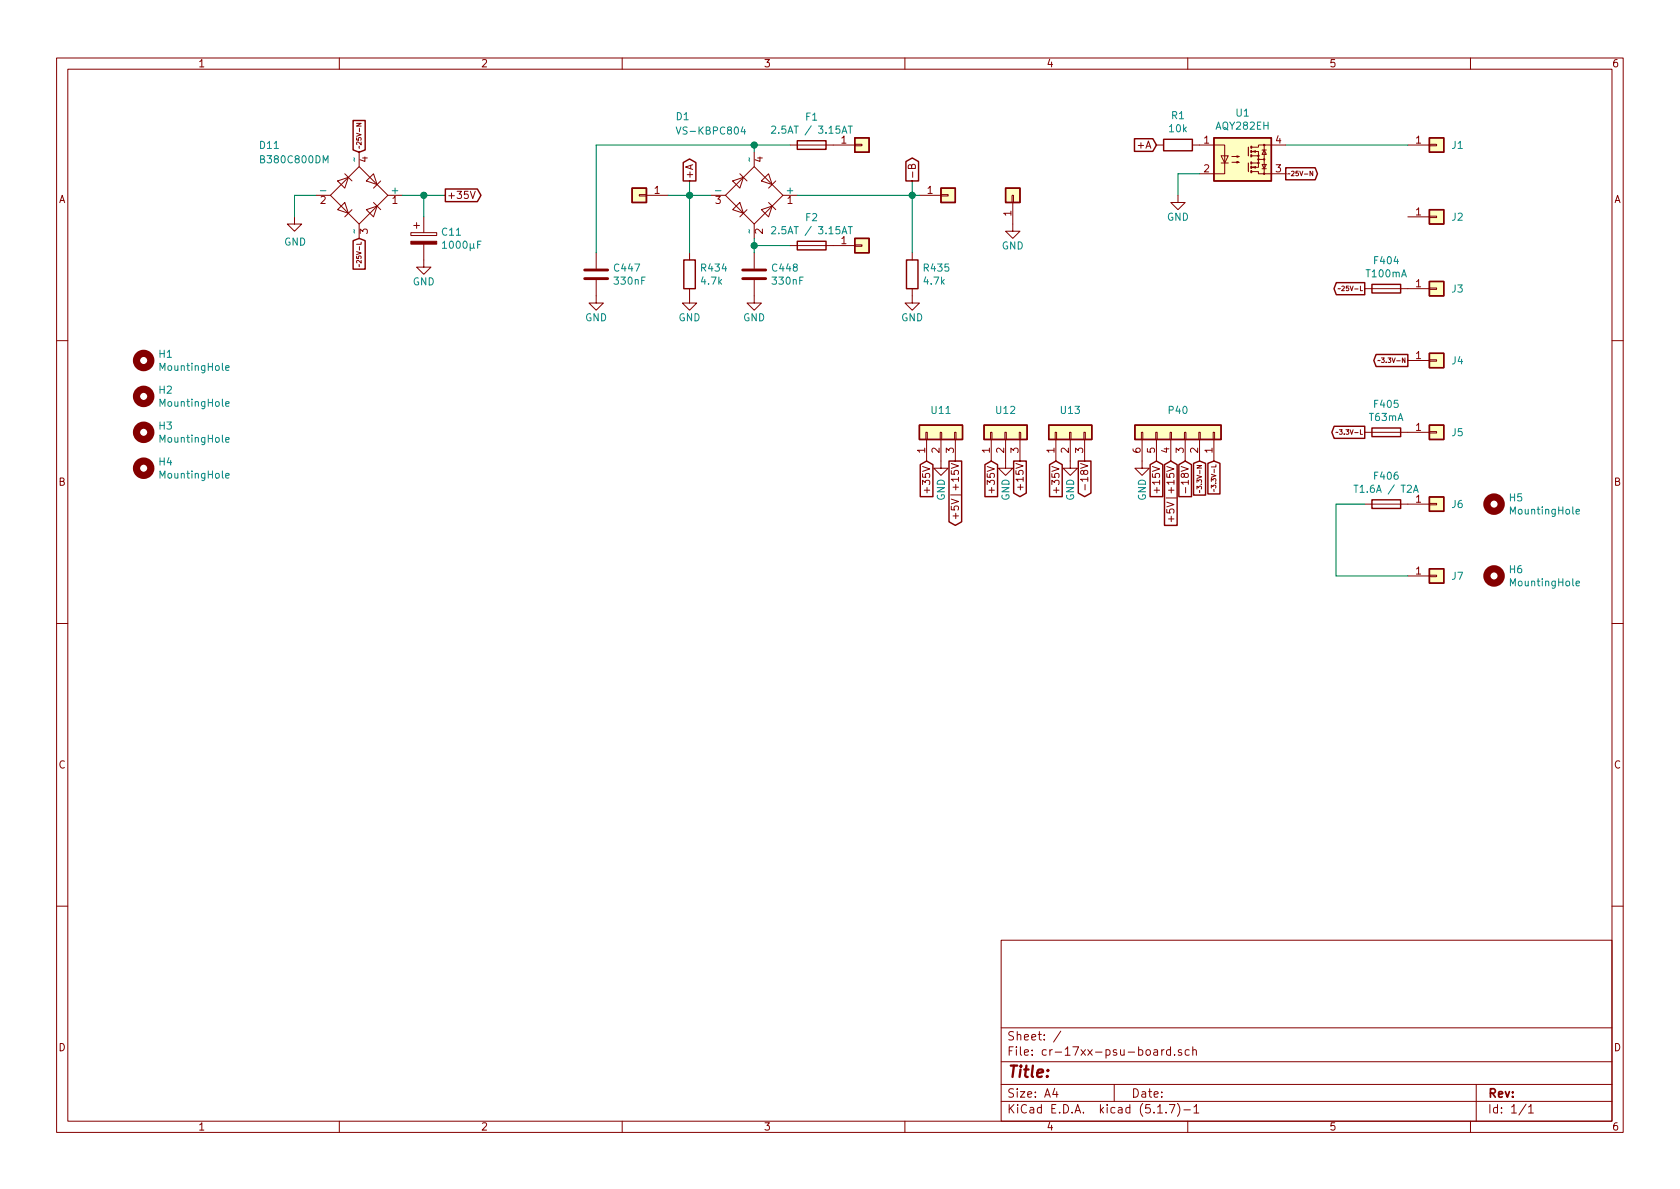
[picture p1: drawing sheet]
EESchema Schematic File Version 4
EELAYER 30 0
EELAYER END
$Descr A4 11693 8268
encoding utf-8
Sheet 1 1
Title ""
Date ""
Rev ""
Comp ""
Comment1 ""
Comment2 ""
Comment3 ""
Comment4 ""
$EndDescr
$Comp
L Mechanical:MountingHole H4
U 1 1
P 1000 3250
F 0 "H4" H 1100 3296 50  0000 L CNN
F 1 "MountingHole" H 1100 3205 50  0000 L CNN
F 2 "Mounting_Holes:MountingHole_4mm" H 1000 3250 50  0001 C CNN
F 3 "~" H 1000 3250 50  0001 C CNN
	1    1000 3250
	1    0    0    -1  
$EndComp
$Comp
L Mechanical:MountingHole H3
U 1 1
P 1000 3000
F 0 "H3" H 1100 3046 50  0000 L CNN
F 1 "MountingHole" H 1100 2955 50  0000 L CNN
F 2 "Mounting_Holes:MountingHole_4mm" H 1000 3000 50  0001 C CNN
F 3 "~" H 1000 3000 50  0001 C CNN
	1    1000 3000
	1    0    0    -1  
$EndComp
$Comp
L Mechanical:MountingHole H2
U 1 1
P 1000 2750
F 0 "H2" H 1100 2796 50  0000 L CNN
F 1 "MountingHole" H 1100 2705 50  0000 L CNN
F 2 "Mounting_Holes:MountingHole_4mm" H 1000 2750 50  0001 C CNN
F 3 "~" H 1000 2750 50  0001 C CNN
	1    1000 2750
	1    0    0    -1  
$EndComp
$Comp
L Mechanical:MountingHole H1
U 1 1
P 1000 2500
F 0 "H1" H 1100 2546 50  0000 L CNN
F 1 "MountingHole" H 1100 2455 50  0000 L CNN
F 2 "Mounting_Holes:MountingHole_4mm" H 1000 2500 50  0001 C CNN
F 3 "~" H 1000 2500 50  0001 C CNN
	1    1000 2500
	1    0    0    -1  
$EndComp
$Comp
L Mechanical:MountingHole H5
U 1 1
P 10400 3500
F 0 "H5" H 10500 3546 50  0000 L CNN
F 1 "MountingHole" H 10500 3455 50  0000 L CNN
F 2 "Mounting_Holes:MountingHole_3mm" H 10400 3500 50  0001 C CNN
F 3 "~" H 10400 3500 50  0001 C CNN
	1    10400 3500
	1    0    0    -1  
$EndComp
$Comp
L Mechanical:MountingHole H6
U 1 1
P 10400 4000
F 0 "H6" H 10500 4046 50  0000 L CNN
F 1 "MountingHole" H 10500 3955 50  0000 L CNN
F 2 "Mounting_Holes:MountingHole_3mm" H 10400 4000 50  0001 C CNN
F 3 "~" H 10400 4000 50  0001 C CNN
	1    10400 4000
	1    0    0    -1  
$EndComp
$Comp
L Connector_Generic:Conn_01x01 J1
U 1 1
P 10000 1000
F 0 "J1" H 10100 1000 50  0000 L CNN
F 1 "Conn_01x01" H 10080 951 50  0001 L CNN
F 2 "Wire_Pads:SolderWirePad_single_1-5mmDrill" H 10000 1000 50  0001 C CNN
F 3 "~" H 10000 1000 50  0001 C CNN
	1    10000 1000
	1    0    0    -1  
$EndComp
$Comp
L Connector_Generic:Conn_01x01 J2
U 1 1
P 10000 1500
F 0 "J2" H 10100 1500 50  0000 L CNN
F 1 "Conn_01x01" H 10080 1451 50  0001 L CNN
F 2 "Wire_Pads:SolderWirePad_single_1-5mmDrill" H 10000 1500 50  0001 C CNN
F 3 "~" H 10000 1500 50  0001 C CNN
	1    10000 1500
	1    0    0    -1  
$EndComp
$Comp
L Connector_Generic:Conn_01x01 J3
U 1 1
P 10000 2000
F 0 "J3" H 10100 2000 50  0000 L CNN
F 1 "Conn_01x01" H 10080 1951 50  0001 L CNN
F 2 "Wire_Pads:SolderWirePad_single_1-5mmDrill" H 10000 2000 50  0001 C CNN
F 3 "~" H 10000 2000 50  0001 C CNN
	1    10000 2000
	1    0    0    -1  
$EndComp
$Comp
L Connector_Generic:Conn_01x01 J4
U 1 1
P 10000 2500
F 0 "J4" H 10100 2500 50  0000 L CNN
F 1 "Conn_01x01" H 10080 2451 50  0001 L CNN
F 2 "Wire_Pads:SolderWirePad_single_1-5mmDrill" H 10000 2500 50  0001 C CNN
F 3 "~" H 10000 2500 50  0001 C CNN
	1    10000 2500
	1    0    0    -1  
$EndComp
$Comp
L Connector_Generic:Conn_01x01 J5
U 1 1
P 10000 3000
F 0 "J5" H 10100 3000 50  0000 L CNN
F 1 "Conn_01x01" H 10080 2951 50  0001 L CNN
F 2 "Wire_Pads:SolderWirePad_single_1-5mmDrill" H 10000 3000 50  0001 C CNN
F 3 "~" H 10000 3000 50  0001 C CNN
	1    10000 3000
	1    0    0    -1  
$EndComp
$Comp
L Connector_Generic:Conn_01x01 J6
U 1 1
P 10000 3500
F 0 "J6" H 10100 3500 50  0000 L CNN
F 1 "Conn_01x01" H 10080 3451 50  0001 L CNN
F 2 "Wire_Pads:SolderWirePad_single_1-5mmDrill" H 10000 3500 50  0001 C CNN
F 3 "~" H 10000 3500 50  0001 C CNN
	1    10000 3500
	1    0    0    -1  
$EndComp
$Comp
L Connector_Generic:Conn_01x01 J7
U 1 1
P 10000 4000
F 0 "J7" H 10100 4000 50  0000 L CNN
F 1 "Conn_01x01" H 10080 3951 50  0001 L CNN
F 2 "Wire_Pads:SolderWirePad_single_1-5mmDrill" H 10000 4000 50  0001 C CNN
F 3 "~" H 10000 4000 50  0001 C CNN
	1    10000 4000
	1    0    0    -1  
$EndComp
$Comp
L Connector_Generic:Conn_01x01 J8
U 1 1
P 7050 1350
F 0 "J8" H 7130 1392 50  0001 L CNN
F 1 "Conn_01x01" H 7130 1301 50  0001 L CNN
F 2 "Wire_Pads:SolderWirePad_single_1-5mmDrill" H 7050 1350 50  0001 C CNN
F 3 "~" H 7050 1350 50  0001 C CNN
	1    7050 1350
	0    -1   -1   0   
$EndComp
$Comp
L Device:Fuse F405
U 1 1
P 9650 3000
F 0 "F405" V 9453 3000 50  0000 C CNN
F 1 "T63mA" V 9544 3000 50  0000 C CNN
F 2 "Fuse_Holders_and_Fuses:Fuseholder5x20_horiz_open_inline_Type-I" V 9580 3000 50  0001 C CNN
F 3 "~" H 9650 3000 50  0001 C CNN
	1    9650 3000
	0    -1   1    0   
$EndComp
$Comp
L Device:Fuse F404
U 1 1
P 9650 2000
F 0 "F404" V 9453 2000 50  0000 C CNN
F 1 "T100mA" V 9544 2000 50  0000 C CNN
F 2 "Fuse_Holders_and_Fuses:Fuseholder5x20_horiz_open_inline_Type-I" V 9580 2000 50  0001 C CNN
F 3 "~" H 9650 2000 50  0001 C CNN
	1    9650 2000
	0    -1   1    0   
$EndComp
$Comp
L Connector_Generic:Conn_01x06 P40
U 1 1
P 8250 3000
F 0 "P40" V 8400 2950 50  0000 C CNN
F 1 "Conn_01x06" H 8330 2901 50  0001 L CNN
F 2 "dual_cr1750_power-supply:Conn_01x06" H 8250 3000 50  0001 C CNN
F 3 "~" H 8250 3000 50  0001 C CNN
	1    8250 3000
	0    1    -1   0   
$EndComp
Text GLabel 9500 3000 0    32   Output ~ 0
~~3.3V-L
$Comp
L power:GND #PWR0101
U 1 1
P 7950 3200
F 0 "#PWR0101" H 7950 2950 50  0001 C CNN
F 1 "GND" V 7950 3000 50  0000 C CNN
F 2 "" H 7950 3200 50  0001 C CNN
F 3 "" H 7950 3200 50  0001 C CNN
	1    7950 3200
	1    0    0    -1  
$EndComp
$Comp
L Device:Fuse F406
U 1 1
P 9650 3500
F 0 "F406" V 9453 3500 50  0000 C CNN
F 1 "T1.6A / T2A" V 9544 3500 50  0000 C CNN
F 2 "Fuse_Holders_and_Fuses:Fuseholder5x20_horiz_open_inline_Type-I" V 9580 3500 50  0001 C CNN
F 3 "~" H 9650 3500 50  0001 C CNN
	1    9650 3500
	0    -1   1    0   
$EndComp
Wire Wire Line
	9500 3500 9300 3500
$Comp
L Connector_Generic:Conn_01x01 J9
U 1 1
P 4450 1350
F 0 "J9" H 4368 1217 50  0001 C CNN
F 1 "Conn_01x01" H 4368 1216 50  0001 C CNN
F 2 "Wire_Pads:SolderWirePad_single_1-5mmDrill" H 4450 1350 50  0001 C CNN
F 3 "~" H 4450 1350 50  0001 C CNN
	1    4450 1350
	-1   0    0    1   
$EndComp
$Comp
L Connector_Generic:Conn_01x01 J11
U 1 1
P 6000 1700
F 0 "J11" H 6080 1696 50  0001 L CNN
F 1 "Conn_01x01" H 6080 1651 50  0001 L CNN
F 2 "Wire_Pads:SolderWirePad_single_1-5mmDrill" H 6000 1700 50  0001 C CNN
F 3 "~" H 6000 1700 50  0001 C CNN
	1    6000 1700
	1    0    0    -1  
$EndComp
$Comp
L Connector_Generic:Conn_01x01 J10
U 1 1
P 6000 1000
F 0 "J10" H 6080 996 50  0001 L CNN
F 1 "Conn_01x01" H 6080 951 50  0001 L CNN
F 2 "Wire_Pads:SolderWirePad_single_1-5mmDrill" H 6000 1000 50  0001 C CNN
F 3 "~" H 6000 1000 50  0001 C CNN
	1    6000 1000
	1    0    0    -1  
$EndComp
$Comp
L Connector_Generic:Conn_01x01 J12
U 1 1
P 6600 1350
F 0 "J12" H 6680 1346 50  0001 L CNN
F 1 "Conn_01x01" H 6680 1301 50  0001 L CNN
F 2 "Wire_Pads:SolderWirePad_single_1-5mmDrill" H 6600 1350 50  0001 C CNN
F 3 "~" H 6600 1350 50  0001 C CNN
	1    6600 1350
	1    0    0    -1  
$EndComp
$Comp
L power:GND #PWR0110
U 1 1
P 2950 1800
F 0 "#PWR0110" H 2950 1550 50  0001 C CNN
F 1 "GND" H 2950 1650 50  0000 C CNN
F 2 "" H 2950 1800 50  0001 C CNN
F 3 "" H 2950 1800 50  0001 C CNN
	1    2950 1800
	1    0    0    -1  
$EndComp
Wire Wire Line
	2800 1350 2950 1350
Wire Wire Line
	2950 1500 2950 1350
$Comp
L Device:CP C11
U 1 1
P 2950 1650
F 0 "C11" H 3068 1696 50  0000 L CNN
F 1 "1000µF" H 3068 1605 50  0000 L CNN
F 2 "Capacitors_THT:CP_Radial_D16.0mm_P7.50mm" H 2988 1500 50  0001 C CNN
F 3 "~" H 2950 1650 50  0001 C CNN
	1    2950 1650
	1    0    0    -1  
$EndComp
$Comp
L power:GND #PWR0128
U 1 1
P 5250 2050
F 0 "#PWR0128" H 5250 1800 50  0001 C CNN
F 1 "GND" H 5250 1900 50  0000 C CNN
F 2 "" H 5250 2050 50  0001 C CNN
F 3 "" H 5250 2050 50  0001 C CNN
	1    5250 2050
	1    0    0    -1  
$EndComp
$Comp
L Device:C C448
U 1 1
P 5250 1900
F 0 "C448" H 5365 1946 50  0000 L CNN
F 1 "330nF" H 5365 1855 50  0000 L CNN
F 2 "Capacitors_THT:C_Rect_L11.0mm_W5.1mm_P10.00mm_MKT" H 5288 1750 50  0001 C CNN
F 3 "~" H 5250 1900 50  0001 C CNN
	1    5250 1900
	1    0    0    -1  
$EndComp
$Comp
L Device:C C447
U 1 1
P 4150 1900
F 0 "C447" H 4265 1946 50  0000 L CNN
F 1 "330nF" H 4265 1855 50  0000 L CNN
F 2 "Capacitors_THT:C_Rect_L11.0mm_W5.1mm_P10.00mm_MKT" H 4188 1750 50  0001 C CNN
F 3 "~" H 4150 1900 50  0001 C CNN
	1    4150 1900
	1    0    0    -1  
$EndComp
$Comp
L power:GND #PWR0129
U 1 1
P 4150 2050
F 0 "#PWR0129" H 4150 1800 50  0001 C CNN
F 1 "GND" H 4150 1900 50  0000 C CNN
F 2 "" H 4150 2050 50  0001 C CNN
F 3 "" H 4150 2050 50  0001 C CNN
	1    4150 2050
	1    0    0    -1  
$EndComp
Wire Wire Line
	4150 1750 4150 1000
Wire Wire Line
	5250 1050 5250 1000
$Comp
L Device:R R434
U 1 1
P 4800 1900
F 0 "R434" H 4870 1946 50  0000 L CNN
F 1 "4.7k" H 4870 1855 50  0000 L CNN
F 2 "Resistors_THT:R_Axial_DIN0614_L14.3mm_D5.7mm_P20.32mm_Horizontal" V 4730 1900 50  0001 C CNN
F 3 "~" H 4800 1900 50  0001 C CNN
	1    4800 1900
	1    0    0    -1  
$EndComp
$Comp
L power:GND #PWR0130
U 1 1
P 4800 2050
F 0 "#PWR0130" H 4800 1800 50  0001 C CNN
F 1 "GND" H 4800 1900 50  0000 C CNN
F 2 "" H 4800 2050 50  0001 C CNN
F 3 "" H 4800 2050 50  0001 C CNN
	1    4800 2050
	1    0    0    -1  
$EndComp
Wire Wire Line
	4800 1750 4800 1350
Connection ~ 4800 1350
$Comp
L Device:R R435
U 1 1
P 6350 1900
F 0 "R435" H 6420 1946 50  0000 L CNN
F 1 "4.7k" H 6420 1855 50  0000 L CNN
F 2 "Resistors_THT:R_Axial_DIN0614_L14.3mm_D5.7mm_P20.32mm_Horizontal" V 6280 1900 50  0001 C CNN
F 3 "~" H 6350 1900 50  0001 C CNN
	1    6350 1900
	1    0    0    -1  
$EndComp
$Comp
L power:GND #PWR0131
U 1 1
P 6350 2050
F 0 "#PWR0131" H 6350 1800 50  0001 C CNN
F 1 "GND" H 6350 1900 50  0000 C CNN
F 2 "" H 6350 2050 50  0001 C CNN
F 3 "" H 6350 2050 50  0001 C CNN
	1    6350 2050
	1    0    0    -1  
$EndComp
Wire Wire Line
	6350 1750 6350 1350
Connection ~ 6350 1350
Wire Wire Line
	6400 1350 6350 1350
$Comp
L power:GND #PWR0132
U 1 1
P 7050 1550
F 0 "#PWR0132" H 7050 1300 50  0001 C CNN
F 1 "GND" H 7050 1400 50  0000 C CNN
F 2 "" H 7050 1550 50  0001 C CNN
F 3 "" H 7050 1550 50  0001 C CNN
	1    7050 1550
	1    0    0    -1  
$EndComp
$Comp
L Device:Fuse F2
U 1 1
P 5650 1700
F 0 "F2" V 5453 1700 50  0000 C CNN
F 1 "2.5AT / 3.15AT" V 5544 1700 50  0000 C CNN
F 2 "Fuse_Holders_and_Fuses:Fuseholder5x20_horiz_open_inline_Type-I" V 5580 1700 50  0001 C CNN
F 3 "~" H 5650 1700 50  0001 C CNN
	1    5650 1700
	0    -1   1    0   
$EndComp
Wire Wire Line
	5250 1650 5250 1700
Connection ~ 5250 1700
Wire Wire Line
	5250 1700 5250 1750
Wire Wire Line
	5250 1700 5500 1700
$Comp
L Device:Fuse F1
U 1 1
P 5650 1000
F 0 "F1" V 5453 1000 50  0000 C CNN
F 1 "2.5AT / 3.15AT" V 5544 1000 50  0000 C CNN
F 2 "Fuse_Holders_and_Fuses:Fuseholder5x20_horiz_open_inline_Type-I" V 5580 1000 50  0001 C CNN
F 3 "~" H 5650 1000 50  0001 C CNN
	1    5650 1000
	0    -1   1    0   
$EndComp
Wire Wire Line
	5250 1000 5500 1000
Wire Wire Line
	5550 1350 6350 1350
$Comp
L Connector_Generic:Conn_01x03 U11
U 1 1
P 6550 3000
F 0 "U11" V 6700 3000 50  0000 C CNN
F 1 "LM7815_TO220" H 6550 3151 50  0001 C CNN
F 2 "TO_SOT_Packages_THT:TO-220-3_Vertical" H 6550 3225 50  0001 C CIN
F 3 "https://www.onsemi.cn/PowerSolutions/document/MC7800-D.PDF" H 6550 2950 50  0001 C CNN
	1    6550 3000
	0    -1   -1   0   
$EndComp
$Comp
L Connector_Generic:Conn_01x03 U12
U 1 1
P 7000 3000
F 0 "U12" V 7150 3000 50  0000 C CNN
F 1 "LM7815_TO220" H 7000 3151 50  0001 C CNN
F 2 "TO_SOT_Packages_THT:TO-220-3_Vertical" H 7000 3225 50  0001 C CIN
F 3 "https://www.onsemi.cn/PowerSolutions/document/MC7800-D.PDF" H 7000 2950 50  0001 C CNN
	1    7000 3000
	0    -1   -1   0   
$EndComp
$Comp
L power:GND #PWR0111
U 1 1
P 6550 3200
F 0 "#PWR0111" H 6550 2950 50  0001 C CNN
F 1 "GND" V 6550 3000 50  0000 C CNN
F 2 "" H 6550 3200 50  0001 C CNN
F 3 "" H 6550 3200 50  0001 C CNN
	1    6550 3200
	1    0    0    -1  
$EndComp
$Comp
L power:GND #PWR0112
U 1 1
P 7000 3200
F 0 "#PWR0112" H 7000 2950 50  0001 C CNN
F 1 "GND" V 7000 3000 50  0000 C CNN
F 2 "" H 7000 3200 50  0001 C CNN
F 3 "" H 7000 3200 50  0001 C CNN
	1    7000 3200
	1    0    0    -1  
$EndComp
$Comp
L Relay_SolidState:ASSR-1218 U1
U 1 1
P 8650 1100
F 0 "U1" H 8650 1425 50  0000 C CNN
F 1 "AQY282EH" H 8650 1334 50  0000 C CNN
F 2 "Housings_DIP:DIP-4_W7.62mm" H 8450 900 50  0001 L CIN
F 3 "https://docs.broadcom.com/docs/AV02-0173EN" H 8650 1100 50  0001 L CNN
	1    8650 1100
	1    0    0    -1  
$EndComp
$Comp
L Device:R R1
U 1 1
P 8200 1000
F 0 "R1" V 7993 1000 50  0000 C CNN
F 1 "10k" V 8084 1000 50  0000 C CNN
F 2 "Resistors_THT:R_Axial_DIN0207_L6.3mm_D2.5mm_P10.16mm_Horizontal" V 8130 1000 50  0001 C CNN
F 3 "~" H 8200 1000 50  0001 C CNN
	1    8200 1000
	0    1    1    0   
$EndComp
$Comp
L power:GND #PWR0113
U 1 1
P 8200 1350
F 0 "#PWR0113" H 8200 1100 50  0001 C CNN
F 1 "GND" H 8200 1200 50  0000 C CNN
F 2 "" H 8200 1350 50  0001 C CNN
F 3 "" H 8200 1350 50  0001 C CNN
	1    8200 1350
	1    0    0    -1  
$EndComp
Wire Wire Line
	8200 1350 8200 1200
Wire Wire Line
	8200 1200 8350 1200
Wire Wire Line
	6350 1250 6350 1350
$Comp
L Connector_Generic:Conn_01x03 U13
U 1 1
P 7450 3000
F 0 "U13" V 7600 3000 50  0000 C CNN
F 1 "Conn_01x03" H 7530 2951 50  0001 L CNN
F 2 "TO_SOT_Packages_THT:TO-220-3_Vertical" H 7450 3000 50  0001 C CNN
F 3 "~" H 7450 3000 50  0001 C CNN
	1    7450 3000
	0    -1   -1   0   
$EndComp
$Comp
L Diode_Bridge:B380C800DM D11
U 1 1
P 2500 1350
F 0 "D11" H 1800 1700 50  0000 L CNN
F 1 "B380C800DM" H 1800 1600 50  0000 L CNN
F 2 "Diodes_THT:Diode_Bridge_DIP-4_W7.62mm_P5.08mm" H 2650 1475 50  0001 L CNN
F 3 "https://www.vishay.com/docs/88533/800dm.pdf" H 2500 1350 50  0001 C CNN
	1    2500 1350
	1    0    0    -1  
$EndComp
Text GLabel 9500 2000 0    32   Output ~ 0
~~25V-L
$Comp
L power:GND #PWR0103
U 1 1
P 2050 1500
F 0 "#PWR0103" H 2050 1250 50  0001 C CNN
F 1 "GND" H 2055 1327 50  0000 C CNN
F 2 "" H 2050 1500 50  0001 C CNN
F 3 "" H 2050 1500 50  0001 C CNN
	1    2050 1500
	1    0    0    -1  
$EndComp
Wire Wire Line
	2050 1500 2050 1350
Wire Wire Line
	2050 1350 2200 1350
Wire Wire Line
	9800 1000 8950 1000
$Comp
L power:GND #PWR0104
U 1 1
P 7450 3200
F 0 "#PWR0104" H 7450 2950 50  0001 C CNN
F 1 "GND" V 7450 3000 50  0000 C CNN
F 2 "" H 7450 3200 50  0001 C CNN
F 3 "" H 7450 3200 50  0001 C CNN
	1    7450 3200
	1    0    0    -1  
$EndComp
Wire Wire Line
	3100 1350 2950 1350
Connection ~ 2950 1350
Text GLabel 7100 3200 3    50   Output ~ 0
+15V
Text GLabel 8050 3200 3    50   Input ~ 0
+15V
Text GLabel 7550 3200 3    50   Output ~ 0
-18V
Text GLabel 8250 3200 3    50   Input ~ 0
-18V
Text GLabel 6650 3200 3    50   Output ~ 0
+5V|+15V
Text GLabel 8150 3200 3    50   Input ~ 0
+5V|+15V
Text GLabel 3100 1350 2    50   Output ~ 0
+35V
$Comp
L Diode_Bridge:VS-KBPC804 D1
U 1 1
P 5250 1350
F 0 "D1" H 4700 1900 50  0000 L CNN
F 1 "VS-KBPC804" H 4700 1800 50  0000 L CNN
F 2 "Diodes_THT:Diode_Bridge_15.7x15.7" H 5400 1475 50  0001 L CNN
F 3 "http://www.vishay.com/docs/93586/kbpc8series.pdf" H 5250 1350 50  0001 C CNN
	1    5250 1350
	1    0    0    -1  
$EndComp
Text GLabel 4800 1250 1    50   Output ~ 0
+A
Wire Wire Line
	4800 1250 4800 1350
Text GLabel 6350 1250 1    50   Output ~ 0
-B
Text GLabel 8050 1000 0    50   Input ~ 0
+A
Wire Wire Line
	9800 4000 9300 4000
Wire Wire Line
	9300 3500 9300 4000
Text GLabel 6450 3200 3    50   Input ~ 0
+35V
Text GLabel 6900 3200 3    50   Input ~ 0
+35V
Text GLabel 7350 3200 3    50   Input ~ 0
+35V
Wire Wire Line
	4800 1350 4950 1350
Wire Wire Line
	4650 1350 4800 1350
Wire Wire Line
	4150 1000 5250 1000
Connection ~ 5250 1000
Text GLabel 2500 1650 3    32   Input ~ 0
~~25V-L
Text GLabel 2500 1050 1    32   Input ~ 0
~~25V-N
Text GLabel 8950 1200 2    32   Output ~ 0
~~25V-N
Text GLabel 8450 3200 3    32   Input ~ 0
~~3.3V-L
Text GLabel 8350 3200 3    32   Input ~ 0
~~3.3V-N
Text GLabel 9800 2500 0    32   Output ~ 0
~~3.3V-N
$EndSCHEMATC
